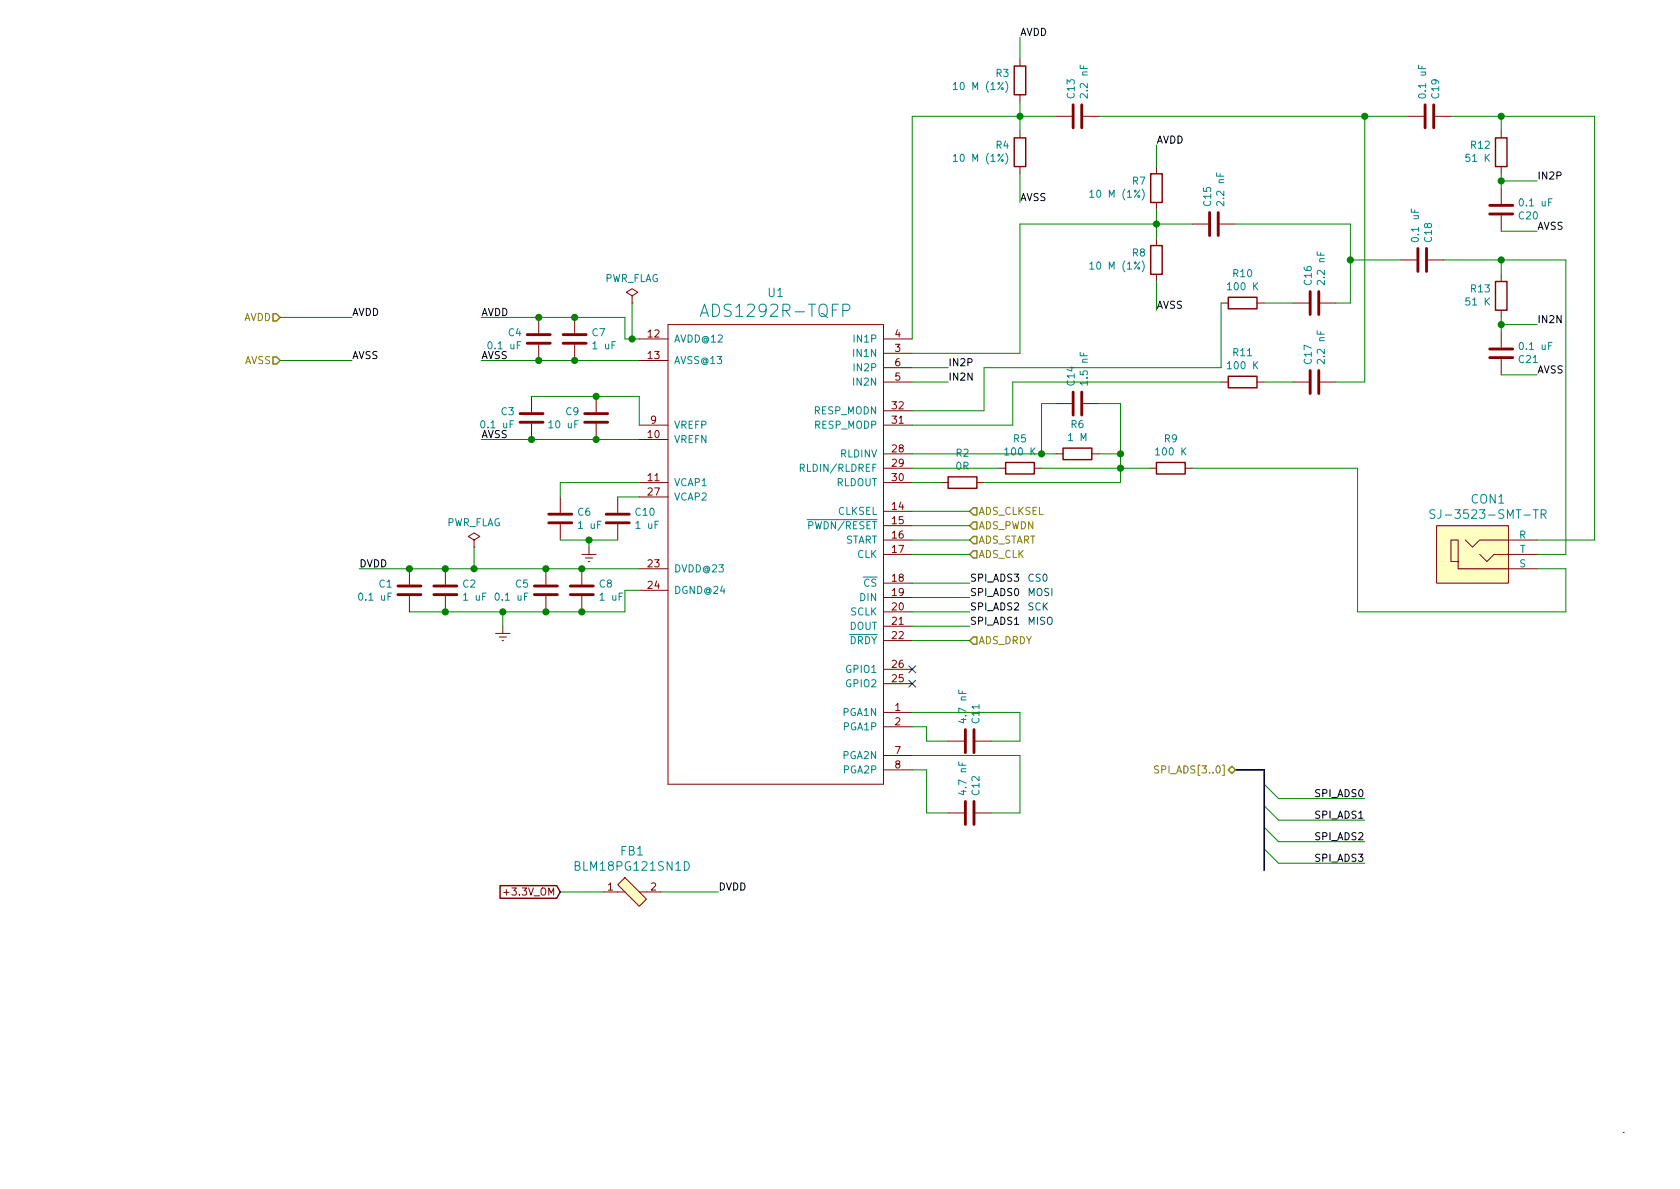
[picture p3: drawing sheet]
EESchema Schematic File Version 4
LIBS:Embebidos_2019-cache
EELAYER 29 0
EELAYER END
$Descr A4 11693 8268
encoding utf-8
Sheet 3 6
Title ""
Date ""
Rev ""
Comp ""
Comment1 ""
Comment2 ""
Comment3 ""
Comment4 ""
$EndDescr
$Comp
L Embebidos_2019-eagle-import:ADS1292R-TQFP U1
U 1 1
P 5350 3750
F 0 "U1" H 5400 5474 59  0000 C CNN
F 1 "ADS1292R-TQFP" H 5400 5349 85  0000 C CNN
F 2 "Package_QFP:TQFP-32_7x7mm_P0.8mm" H 5350 3750 50  0001 C CNN
F 3 "" H 5350 3750 50  0001 C CNN
	1    5350 3750
	1    0    0    -1  
$EndComp
$Comp
L BAT2032:C C7
U 1 1
P 4000 2350
F 0 "C7" H 4115 2396 50  0000 L CNN
F 1 "1 uF" H 4115 2305 50  0000 L CNN
F 2 "Capacitor_SMD:C_0603_1608Metric_Pad1.05x0.95mm_HandSolder" H 4038 2200 50  0001 C CNN
F 3 "~" H 4000 2350 50  0001 C CNN
	1    4000 2350
	1    0    0    -1  
$EndComp
$Comp
L BAT2032:C C4
U 1 1
P 3750 2350
F 0 "C4" H 3636 2396 50  0000 R CNN
F 1 "0.1 uF" H 3636 2305 50  0000 R CNN
F 2 "Capacitor_SMD:C_0603_1608Metric_Pad1.05x0.95mm_HandSolder" H 3788 2200 50  0001 C CNN
F 3 "~" H 3750 2350 50  0001 C CNN
	1    3750 2350
	1    0    0    -1  
$EndComp
Wire Wire Line
	4450 2500 4000 2500
Wire Wire Line
	4000 2500 3750 2500
Connection ~ 4000 2500
Wire Wire Line
	4450 2350 4400 2350
Wire Wire Line
	4350 2350 4350 2200
Wire Wire Line
	4350 2200 4000 2200
Wire Wire Line
	4000 2200 3750 2200
Connection ~ 4000 2200
Text Label 3350 2200 0    50   ~ 0
AVDD
Wire Wire Line
	3350 2200 3750 2200
Connection ~ 3750 2200
Text Label 3350 2500 0    50   ~ 0
AVSS
Wire Wire Line
	3350 2500 3750 2500
Connection ~ 3750 2500
$Comp
L BAT2032:C C8
U 1 1
P 4050 4100
F 0 "C8" H 4165 4146 50  0000 L CNN
F 1 "1 uF" H 4165 4055 50  0000 L CNN
F 2 "Capacitor_SMD:C_0603_1608Metric_Pad1.05x0.95mm_HandSolder" H 4088 3950 50  0001 C CNN
F 3 "~" H 4050 4100 50  0001 C CNN
	1    4050 4100
	1    0    0    -1  
$EndComp
$Comp
L BAT2032:C C5
U 1 1
P 3800 4100
F 0 "C5" H 3686 4146 50  0000 R CNN
F 1 "0.1 uF" H 3686 4055 50  0000 R CNN
F 2 "Capacitor_SMD:C_0603_1608Metric_Pad1.05x0.95mm_HandSolder" H 3838 3950 50  0001 C CNN
F 3 "~" H 3800 4100 50  0001 C CNN
	1    3800 4100
	1    0    0    -1  
$EndComp
Wire Wire Line
	4050 4250 3800 4250
Wire Wire Line
	4050 3950 3800 3950
$Comp
L BAT2032:C C2
U 1 1
P 3100 4100
F 0 "C2" H 3215 4146 50  0000 L CNN
F 1 "1 uF" H 3215 4055 50  0000 L CNN
F 2 "Capacitor_SMD:C_0603_1608Metric_Pad1.05x0.95mm_HandSolder" H 3138 3950 50  0001 C CNN
F 3 "~" H 3100 4100 50  0001 C CNN
	1    3100 4100
	1    0    0    -1  
$EndComp
$Comp
L BAT2032:C C1
U 1 1
P 2850 4100
F 0 "C1" H 2736 4146 50  0000 R CNN
F 1 "0.1 uF" H 2736 4055 50  0000 R CNN
F 2 "Capacitor_SMD:C_0603_1608Metric_Pad1.05x0.95mm_HandSolder" H 2888 3950 50  0001 C CNN
F 3 "~" H 2850 4100 50  0001 C CNN
	1    2850 4100
	1    0    0    -1  
$EndComp
Wire Wire Line
	3100 4250 2850 4250
Wire Wire Line
	3100 3950 2850 3950
Wire Wire Line
	4050 3950 4450 3950
Connection ~ 4050 3950
Wire Wire Line
	3800 3950 3300 3950
Connection ~ 3800 3950
Connection ~ 3100 3950
Wire Wire Line
	3100 4250 3500 4250
Connection ~ 3100 4250
Connection ~ 3800 4250
Wire Wire Line
	4450 4100 4350 4100
Wire Wire Line
	4350 4100 4350 4250
Wire Wire Line
	4350 4250 4050 4250
Connection ~ 4050 4250
Text Label 2500 3950 0    50   ~ 0
DVDD
Wire Wire Line
	2500 3950 2850 3950
Connection ~ 2850 3950
$Comp
L power:Earth #PWR04
U 1 1
P 3500 4350
F 0 "#PWR04" H 3500 4100 50  0001 C CNN
F 1 "Earth" H 3500 4200 50  0001 C CNN
F 2 "" H 3500 4350 50  0001 C CNN
F 3 "~" H 3500 4350 50  0001 C CNN
	1    3500 4350
	1    0    0    -1  
$EndComp
Wire Wire Line
	3500 4350 3500 4250
Connection ~ 3500 4250
Wire Wire Line
	3500 4250 3800 4250
$Comp
L BAT2032:C C9
U 1 1
P 4150 2900
F 0 "C9" H 4036 2946 50  0000 R CNN
F 1 "10 uF" H 4036 2855 50  0000 R CNN
F 2 "Capacitor_SMD:C_0603_1608Metric_Pad1.05x0.95mm_HandSolder" H 4188 2750 50  0001 C CNN
F 3 "~" H 4150 2900 50  0001 C CNN
	1    4150 2900
	1    0    0    -1  
$EndComp
$Comp
L BAT2032:C C3
U 1 1
P 3700 2900
F 0 "C3" H 3586 2946 50  0000 R CNN
F 1 "0.1 uF" H 3586 2855 50  0000 R CNN
F 2 "Capacitor_SMD:C_0603_1608Metric_Pad1.05x0.95mm_HandSolder" H 3738 2750 50  0001 C CNN
F 3 "~" H 3700 2900 50  0001 C CNN
	1    3700 2900
	1    0    0    -1  
$EndComp
Wire Wire Line
	4450 2950 4450 2750
Connection ~ 4150 2750
Wire Wire Line
	4150 2750 4450 2750
Wire Wire Line
	4450 3050 4150 3050
Wire Wire Line
	3700 2750 4150 2750
Wire Wire Line
	3700 3050 4150 3050
Connection ~ 4150 3050
Text Label 3350 3050 0    50   ~ 0
AVSS
Wire Wire Line
	3700 3050 3350 3050
Connection ~ 3700 3050
$Comp
L BAT2032:C C10
U 1 1
P 4300 3600
F 0 "C10" H 4415 3646 50  0000 L CNN
F 1 "1 uF" H 4415 3555 50  0000 L CNN
F 2 "Capacitor_SMD:C_0603_1608Metric_Pad1.05x0.95mm_HandSolder" H 4338 3450 50  0001 C CNN
F 3 "~" H 4300 3600 50  0001 C CNN
	1    4300 3600
	1    0    0    -1  
$EndComp
$Comp
L BAT2032:C C6
U 1 1
P 3900 3600
F 0 "C6" H 4015 3646 50  0000 L CNN
F 1 "1 uF" H 4015 3555 50  0000 L CNN
F 2 "Capacitor_SMD:C_0603_1608Metric_Pad1.05x0.95mm_HandSolder" H 3938 3450 50  0001 C CNN
F 3 "~" H 3900 3600 50  0001 C CNN
	1    3900 3600
	1    0    0    -1  
$EndComp
Wire Wire Line
	4300 3450 4450 3450
Wire Wire Line
	3900 3450 3900 3350
Wire Wire Line
	3900 3350 4450 3350
Wire Wire Line
	4300 3750 4100 3750
$Comp
L power:Earth #PWR05
U 1 1
P 4100 3800
F 0 "#PWR05" H 4100 3550 50  0001 C CNN
F 1 "Earth" H 4100 3650 50  0001 C CNN
F 2 "" H 4100 3800 50  0001 C CNN
F 3 "~" H 4100 3800 50  0001 C CNN
	1    4100 3800
	1    0    0    -1  
$EndComp
Wire Wire Line
	4100 3800 4100 3750
Connection ~ 4100 3750
Wire Wire Line
	4100 3750 3900 3750
NoConn ~ 6350 4650
NoConn ~ 6350 4750
$Comp
L BAT2032:R R2
U 1 1
P 6700 3350
F 0 "R2" V 6493 3350 50  0000 C CNN
F 1 "0R" V 6584 3350 50  0000 C CNN
F 2 "Resistor_SMD:R_0603_1608Metric_Pad1.05x0.95mm_HandSolder" V 6630 3350 50  0001 C CNN
F 3 "~" H 6700 3350 50  0001 C CNN
	1    6700 3350
	0    1    1    0   
$EndComp
Wire Wire Line
	6550 3350 6350 3350
$Comp
L BAT2032:R R5
U 1 1
P 7100 3250
F 0 "R5" V 6893 3250 50  0000 C CNN
F 1 "100 K" V 6984 3250 50  0000 C CNN
F 2 "Resistor_SMD:R_0603_1608Metric_Pad1.05x0.95mm_HandSolder" V 7030 3250 50  0001 C CNN
F 3 "~" H 7100 3250 50  0001 C CNN
	1    7100 3250
	0    1    1    0   
$EndComp
$Comp
L BAT2032:R R6
U 1 1
P 7500 3150
F 0 "R6" V 7293 3150 50  0000 C CNN
F 1 "1 M" V 7384 3150 50  0000 C CNN
F 2 "Resistor_SMD:R_0603_1608Metric_Pad1.05x0.95mm_HandSolder" V 7430 3150 50  0001 C CNN
F 3 "~" H 7500 3150 50  0001 C CNN
	1    7500 3150
	0    1    1    0   
$EndComp
Wire Wire Line
	6950 3250 6350 3250
Wire Wire Line
	7350 3150 7250 3150
$Comp
L BAT2032:C C14
U 1 1
P 7500 2800
F 0 "C14" H 7615 2846 50  0000 L CNN
F 1 "1.5 nF" H 7615 2755 50  0000 L CNN
F 2 "Capacitor_SMD:C_0603_1608Metric_Pad1.05x0.95mm_HandSolder" H 7538 2650 50  0001 C CNN
F 3 "~" H 7500 2800 50  0001 C CNN
	1    7500 2800
	0    -1   -1   0   
$EndComp
Wire Wire Line
	7350 2800 7250 2800
Wire Wire Line
	7250 2800 7250 3150
Connection ~ 7250 3150
Wire Wire Line
	7250 3150 6350 3150
Wire Wire Line
	7650 3150 7800 3150
Wire Wire Line
	7800 3150 7800 2800
Wire Wire Line
	7800 2800 7650 2800
Wire Wire Line
	7250 3250 7800 3250
Wire Wire Line
	7800 3250 7800 3150
Connection ~ 7800 3150
Wire Wire Line
	6850 3350 7800 3350
Wire Wire Line
	7800 3350 7800 3250
Connection ~ 7800 3250
$Comp
L BAT2032:R R9
U 1 1
P 8150 3250
F 0 "R9" V 7943 3250 50  0000 C CNN
F 1 "100 K" V 8034 3250 50  0000 C CNN
F 2 "Resistor_SMD:R_0603_1608Metric_Pad1.05x0.95mm_HandSolder" V 8080 3250 50  0001 C CNN
F 3 "~" H 8150 3250 50  0001 C CNN
	1    8150 3250
	0    1    1    0   
$EndComp
Wire Wire Line
	8000 3250 7800 3250
$Comp
L BAT2032:C C12
U 1 1
P 6750 5650
F 0 "C12" H 6636 5696 50  0000 R CNN
F 1 "4.7 nF" H 6636 5605 50  0000 R CNN
F 2 "Capacitor_SMD:C_0603_1608Metric_Pad1.05x0.95mm_HandSolder" H 6788 5500 50  0001 C CNN
F 3 "~" H 6750 5650 50  0001 C CNN
	1    6750 5650
	0    1    1    0   
$EndComp
$Comp
L BAT2032:C C11
U 1 1
P 6750 5150
F 0 "C11" H 6636 5196 50  0000 R CNN
F 1 "4.7 nF" H 6636 5105 50  0000 R CNN
F 2 "Capacitor_SMD:C_0603_1608Metric_Pad1.05x0.95mm_HandSolder" H 6788 5000 50  0001 C CNN
F 3 "~" H 6750 5150 50  0001 C CNN
	1    6750 5150
	0    1    1    0   
$EndComp
Wire Wire Line
	6600 5650 6450 5650
Wire Wire Line
	6450 5650 6450 5350
Wire Wire Line
	6450 5350 6350 5350
Wire Wire Line
	6350 5250 7100 5250
Wire Wire Line
	7100 5250 7100 5650
Wire Wire Line
	7100 5650 6900 5650
Wire Wire Line
	6600 5150 6450 5150
Wire Wire Line
	6450 5150 6450 5050
Wire Wire Line
	6450 5050 6350 5050
Wire Wire Line
	6900 5150 7100 5150
Wire Wire Line
	7100 5150 7100 4950
Wire Wire Line
	7100 4950 6350 4950
$Comp
L BAT2032:R R3
U 1 1
P 7100 550
F 0 "R3" H 7170 504 50  0000 L CNN
F 1 "10 M (1%)" H 7170 595 50  0000 L CNN
F 2 "Resistor_SMD:R_0603_1608Metric_Pad1.05x0.95mm_HandSolder" V 7030 550 50  0001 C CNN
F 3 "~" H 7100 550 50  0001 C CNN
	1    7100 550 
	-1   0    0    1   
$EndComp
$Comp
L BAT2032:R R4
U 1 1
P 7100 1050
F 0 "R4" H 7170 1004 50  0000 L CNN
F 1 "10 M (1%)" H 7170 1095 50  0000 L CNN
F 2 "Resistor_SMD:R_0603_1608Metric_Pad1.05x0.95mm_HandSolder" V 7030 1050 50  0001 C CNN
F 3 "~" H 7100 1050 50  0001 C CNN
	1    7100 1050
	-1   0    0    1   
$EndComp
Text Label 7100 250  0    50   ~ 0
AVDD
Wire Wire Line
	7100 250  7100 400 
Text Label 7100 1400 0    50   ~ 0
AVSS
Wire Wire Line
	7100 1400 7100 1200
Wire Wire Line
	7100 900  7100 800 
$Comp
L BAT2032:C C13
U 1 1
P 7500 800
F 0 "C13" H 7615 846 50  0000 L CNN
F 1 "2.2 nF" H 7615 755 50  0000 L CNN
F 2 "Capacitor_SMD:C_0603_1608Metric_Pad1.05x0.95mm_HandSolder" H 7538 650 50  0001 C CNN
F 3 "~" H 7500 800 50  0001 C CNN
	1    7500 800 
	0    -1   -1   0   
$EndComp
Wire Wire Line
	7350 800  7100 800 
Connection ~ 7100 800 
Wire Wire Line
	7100 800  7100 700 
$Comp
L BAT2032:R R7
U 1 1
P 8050 1300
F 0 "R7" H 8120 1254 50  0000 L CNN
F 1 "10 M (1%)" H 8120 1345 50  0000 L CNN
F 2 "Resistor_SMD:R_0603_1608Metric_Pad1.05x0.95mm_HandSolder" V 7980 1300 50  0001 C CNN
F 3 "~" H 8050 1300 50  0001 C CNN
	1    8050 1300
	-1   0    0    1   
$EndComp
$Comp
L BAT2032:R R8
U 1 1
P 8050 1800
F 0 "R8" H 8120 1754 50  0000 L CNN
F 1 "10 M (1%)" H 8120 1845 50  0000 L CNN
F 2 "Resistor_SMD:R_0603_1608Metric_Pad1.05x0.95mm_HandSolder" V 7980 1800 50  0001 C CNN
F 3 "~" H 8050 1800 50  0001 C CNN
	1    8050 1800
	-1   0    0    1   
$EndComp
Text Label 8050 1000 0    50   ~ 0
AVDD
Wire Wire Line
	8050 1000 8050 1150
Text Label 8050 2150 0    50   ~ 0
AVSS
Wire Wire Line
	8050 2150 8050 1950
$Comp
L BAT2032:C C15
U 1 1
P 8450 1550
F 0 "C15" H 8565 1596 50  0000 L CNN
F 1 "2.2 nF" H 8565 1505 50  0000 L CNN
F 2 "Capacitor_SMD:C_0603_1608Metric_Pad1.05x0.95mm_HandSolder" H 8488 1400 50  0001 C CNN
F 3 "~" H 8450 1550 50  0001 C CNN
	1    8450 1550
	0    -1   -1   0   
$EndComp
Wire Wire Line
	8300 1550 8050 1550
Connection ~ 8050 1550
Wire Wire Line
	8050 1550 8050 1450
Wire Wire Line
	6350 2350 6350 800 
Wire Wire Line
	6350 800  7100 800 
Wire Wire Line
	6350 2450 7100 2450
Wire Wire Line
	7100 2450 7100 1550
Wire Wire Line
	7100 1550 8050 1550
Wire Wire Line
	8050 1650 8050 1550
$Comp
L BAT2032:R R11
U 1 1
P 8650 2650
F 0 "R11" V 8443 2650 50  0000 C CNN
F 1 "100 K" V 8534 2650 50  0000 C CNN
F 2 "Resistor_SMD:R_0603_1608Metric_Pad1.05x0.95mm_HandSolder" V 8580 2650 50  0001 C CNN
F 3 "~" H 8650 2650 50  0001 C CNN
	1    8650 2650
	0    1    1    0   
$EndComp
$Comp
L BAT2032:C C17
U 1 1
P 9150 2650
F 0 "C17" H 9265 2696 50  0000 L CNN
F 1 "2.2 nF" H 9265 2605 50  0000 L CNN
F 2 "Capacitor_SMD:C_0603_1608Metric_Pad1.05x0.95mm_HandSolder" H 9188 2500 50  0001 C CNN
F 3 "~" H 9150 2650 50  0001 C CNN
	1    9150 2650
	0    -1   -1   0   
$EndComp
Wire Wire Line
	6350 2950 7050 2950
Wire Wire Line
	7050 2950 7050 2650
Wire Wire Line
	7050 2650 8500 2650
Wire Wire Line
	8800 2650 9000 2650
Wire Wire Line
	9300 2650 9500 2650
Wire Wire Line
	9500 2650 9500 800 
Wire Wire Line
	9500 800  7650 800 
$Comp
L BAT2032:R R10
U 1 1
P 8650 2100
F 0 "R10" V 8443 2100 50  0000 C CNN
F 1 "100 K" V 8534 2100 50  0000 C CNN
F 2 "Resistor_SMD:R_0603_1608Metric_Pad1.05x0.95mm_HandSolder" V 8580 2100 50  0001 C CNN
F 3 "~" H 8650 2100 50  0001 C CNN
	1    8650 2100
	0    1    1    0   
$EndComp
$Comp
L BAT2032:C C16
U 1 1
P 9150 2100
F 0 "C16" H 9265 2146 50  0000 L CNN
F 1 "2.2 nF" H 9265 2055 50  0000 L CNN
F 2 "Capacitor_SMD:C_0603_1608Metric_Pad1.05x0.95mm_HandSolder" H 9188 1950 50  0001 C CNN
F 3 "~" H 9150 2100 50  0001 C CNN
	1    9150 2100
	0    -1   -1   0   
$EndComp
Wire Wire Line
	8800 2100 9000 2100
Wire Wire Line
	8600 1550 9400 1550
Wire Wire Line
	9400 1550 9400 1800
Wire Wire Line
	9400 2100 9300 2100
Wire Wire Line
	8500 2100 8500 2550
Wire Wire Line
	8500 2550 6850 2550
Wire Wire Line
	6850 2550 6850 2850
Wire Wire Line
	6850 2850 6350 2850
$Comp
L BAT2032:C C19
U 1 1
P 9950 800
F 0 "C19" H 9836 846 50  0000 R CNN
F 1 "0.1 uF" H 9836 755 50  0000 R CNN
F 2 "Capacitor_SMD:C_0603_1608Metric_Pad1.05x0.95mm_HandSolder" H 9988 650 50  0001 C CNN
F 3 "~" H 9950 800 50  0001 C CNN
	1    9950 800 
	0    1    1    0   
$EndComp
Wire Wire Line
	9800 800  9500 800 
Connection ~ 9500 800 
$Comp
L BAT2032:C C18
U 1 1
P 9900 1800
F 0 "C18" H 9786 1846 50  0000 R CNN
F 1 "0.1 uF" H 9786 1755 50  0000 R CNN
F 2 "Capacitor_SMD:C_0603_1608Metric_Pad1.05x0.95mm_HandSolder" H 9938 1650 50  0001 C CNN
F 3 "~" H 9900 1800 50  0001 C CNN
	1    9900 1800
	0    1    1    0   
$EndComp
Wire Wire Line
	9750 1800 9400 1800
Connection ~ 9400 1800
Wire Wire Line
	9400 1800 9400 2100
Text Label 6600 2550 0    50   ~ 0
IN2P
Wire Wire Line
	6600 2550 6350 2550
Text Label 6600 2650 0    50   ~ 0
IN2N
Wire Wire Line
	6600 2650 6350 2650
$Comp
L BAT2032:C C20
U 1 1
P 10450 1450
F 0 "C20" H 10336 1496 50  0000 R CNN
F 1 "0.1 uF" H 10336 1405 50  0000 R CNN
F 2 "Capacitor_SMD:C_0603_1608Metric_Pad1.05x0.95mm_HandSolder" H 10488 1300 50  0001 C CNN
F 3 "~" H 10450 1450 50  0001 C CNN
	1    10450 1450
	-1   0    0    1   
$EndComp
$Comp
L BAT2032:R R12
U 1 1
P 10450 1050
F 0 "R12" H 10519 1004 50  0000 L CNN
F 1 "51 K" H 10519 1095 50  0000 L CNN
F 2 "Resistor_SMD:R_0603_1608Metric_Pad1.05x0.95mm_HandSolder" V 10380 1050 50  0001 C CNN
F 3 "~" H 10450 1050 50  0001 C CNN
	1    10450 1050
	-1   0    0    1   
$EndComp
Wire Wire Line
	10450 900  10450 800 
Wire Wire Line
	10450 800  10100 800 
Text Label 10700 1600 0    50   ~ 0
AVSS
Wire Wire Line
	10700 1600 10450 1600
Wire Wire Line
	10450 1200 10450 1250
Text Label 10700 1250 0    50   ~ 0
IN2P
Wire Wire Line
	10700 1250 10450 1250
Connection ~ 10450 1250
Wire Wire Line
	10450 1250 10450 1300
$Comp
L BAT2032:C C21
U 1 1
P 10450 2450
F 0 "C21" H 10336 2496 50  0000 R CNN
F 1 "0.1 uF" H 10336 2405 50  0000 R CNN
F 2 "Capacitor_SMD:C_0603_1608Metric_Pad1.05x0.95mm_HandSolder" H 10488 2300 50  0001 C CNN
F 3 "~" H 10450 2450 50  0001 C CNN
	1    10450 2450
	-1   0    0    1   
$EndComp
$Comp
L BAT2032:R R13
U 1 1
P 10450 2050
F 0 "R13" H 10519 2004 50  0000 L CNN
F 1 "51 K" H 10519 2095 50  0000 L CNN
F 2 "Resistor_SMD:R_0603_1608Metric_Pad1.05x0.95mm_HandSolder" V 10380 2050 50  0001 C CNN
F 3 "~" H 10450 2050 50  0001 C CNN
	1    10450 2050
	-1   0    0    1   
$EndComp
Wire Wire Line
	10450 1900 10450 1800
Text Label 10700 2600 0    50   ~ 0
AVSS
Wire Wire Line
	10700 2600 10450 2600
Wire Wire Line
	10450 2200 10450 2250
Wire Wire Line
	10700 2250 10450 2250
Connection ~ 10450 2250
Wire Wire Line
	10450 2250 10450 2300
Text Label 10700 2250 0    50   ~ 0
IN2N
$Comp
L dk_Barrel-Audio-Connectors:SJ-3523-SMT-TR CON1
U 1 1
P 10300 3850
F 0 "CON1" H 10358 4237 60  0000 C CNN
F 1 "SJ-3523-SMT-TR" H 10358 4131 60  0000 C CNN
F 2 "digikey-footprints:Switch_Slide_11.6x4mm_SJ-3523-SMT" H 10500 4050 60  0001 L CNN
F 3 "https://www.cui.com/product/resource/digikeypdf/sj-352x-smt_series.pdf" H 10500 4150 60  0001 L CNN
F 4 "CP-3523SJCT-ND" H 10500 4250 60  0001 L CNN "Digi-Key_PN"
F 5 "SJ-3523-SMT-TR" H 10500 4350 60  0001 L CNN "MPN"
F 6 "Connectors, Interconnects" H 10500 4450 60  0001 L CNN "Category"
F 7 "Barrel - Audio Connectors" H 10500 4550 60  0001 L CNN "Family"
F 8 "https://www.cui.com/product/resource/digikeypdf/sj-352x-smt_series.pdf" H 10500 4650 60  0001 L CNN "DK_Datasheet_Link"
F 9 "/product-detail/en/cui-inc/SJ-3523-SMT-TR/CP-3523SJCT-ND/669704" H 10500 4750 60  0001 L CNN "DK_Detail_Page"
F 10 "CONN JACK STEREO 3.5MM SMD R/A" H 10500 4850 60  0001 L CNN "Description"
F 11 "CUI Inc." H 10500 4950 60  0001 L CNN "Manufacturer"
F 12 "Active" H 10500 5050 60  0001 L CNN "Status"
	1    10300 3850
	1    0    0    -1  
$EndComp
Wire Wire Line
	10700 3950 10900 3950
Wire Wire Line
	10900 3950 10900 4250
Wire Wire Line
	10900 4250 9450 4250
Wire Wire Line
	9450 4250 9450 3250
Wire Wire Line
	9450 3250 8300 3250
Wire Wire Line
	10700 3750 11100 3750
Wire Wire Line
	11100 3750 11100 800 
Wire Wire Line
	11100 800  10450 800 
Connection ~ 10450 800 
Wire Wire Line
	10700 3850 10900 3850
Wire Wire Line
	10900 3850 10900 1800
Wire Wire Line
	10050 1800 10450 1800
Connection ~ 10450 1800
Wire Wire Line
	10450 1800 10900 1800
Text Label 6750 4050 0    50   ~ 0
SPI_ADS3
Text Label 6750 4150 0    50   ~ 0
SPI_ADS0
Text Label 6750 4250 0    50   ~ 0
SPI_ADS2
Text Label 6750 4350 0    50   ~ 0
SPI_ADS1
Wire Wire Line
	6750 4050 6350 4050
Wire Wire Line
	6750 4150 6350 4150
Wire Wire Line
	6750 4250 6350 4250
Wire Wire Line
	6750 4350 6350 4350
Text HLabel 6750 3650 2    50   Input ~ 0
ADS_PWDN
Wire Wire Line
	6750 3650 6350 3650
Text HLabel 6750 3750 2    50   Input ~ 0
ADS_START
Wire Wire Line
	6750 3750 6350 3750
Text HLabel 6750 3850 2    50   Input ~ 0
ADS_CLK
Wire Wire Line
	6750 3850 6350 3850
Text HLabel 6750 3550 2    50   Input ~ 0
ADS_CLKSEL
Wire Wire Line
	6750 3550 6350 3550
Text HLabel 6750 4450 2    50   Input ~ 0
ADS_DRDY
Wire Wire Line
	6750 4450 6350 4450
Entry Wire Line
	8800 5450 8900 5550
Entry Wire Line
	8800 5600 8900 5700
Entry Wire Line
	8800 5750 8900 5850
Entry Wire Line
	8800 5900 8900 6000
Wire Bus Line
	8600 5350 8800 5350
Text Label 9500 5550 2    50   ~ 0
SPI_ADS0
Text Label 9500 5700 2    50   ~ 0
SPI_ADS1
Text Label 9500 5850 2    50   ~ 0
SPI_ADS2
Text Label 9500 6000 2    50   ~ 0
SPI_ADS3
Text HLabel 8600 5350 0    50   BiDi ~ 0
SPI_ADS[3..0]
Text Label 2450 2200 0    50   ~ 0
AVDD
Text Label 2450 2500 0    50   ~ 0
AVSS
Text HLabel 1950 2200 0    50   Input ~ 0
AVDD
Wire Wire Line
	2450 2200 1950 2200
Text HLabel 1950 2500 0    50   Input ~ 0
AVSS
Wire Wire Line
	2450 2500 1950 2500
$Comp
L dk_Ferrite-Beads-and-Chips:BLM18PG121SN1D FB1
U 1 1
P 4400 6200
F 0 "FB1" H 4400 6487 60  0000 C CNN
F 1 "BLM18PG121SN1D" H 4400 6381 60  0000 C CNN
F 2 "digikey-footprints:0603" H 4600 6400 60  0001 L CNN
F 3 "https://www.murata.com/en-us/products/productdata/8796738650142/ENFA0003.pdf" H 4600 6500 60  0001 L CNN
F 4 "490-1037-1-ND" H 4600 6600 60  0001 L CNN "Digi-Key_PN"
F 5 "BLM18PG121SN1D" H 4600 6700 60  0001 L CNN "MPN"
F 6 "Filters" H 4600 6800 60  0001 L CNN "Category"
F 7 "Ferrite Beads and Chips" H 4600 6900 60  0001 L CNN "Family"
F 8 "https://www.murata.com/en-us/products/productdata/8796738650142/ENFA0003.pdf" H 4600 7000 60  0001 L CNN "DK_Datasheet_Link"
F 9 "/product-detail/en/murata-electronics-north-america/BLM18PG121SN1D/490-1037-1-ND/584485" H 4600 7100 60  0001 L CNN "DK_Detail_Page"
F 10 "FERRITE BEAD 120 OHM 0603 1LN" H 4600 7200 60  0001 L CNN "Description"
F 11 "Murata Electronics North America" H 4600 7300 60  0001 L CNN "Manufacturer"
F 12 "Active" H 4600 7400 60  0001 L CNN "Status"
	1    4400 6200
	1    0    0    -1  
$EndComp
Text GLabel 3900 6200 0    50   Input ~ 0
+3.3V_OM
Wire Wire Line
	4200 6200 3900 6200
Text Label 5000 6200 0    50   ~ 0
DVDD
Wire Wire Line
	5000 6200 4600 6200
Text Notes 7150 4150 0    50   ~ 0
MOSI
Text Notes 7150 4350 0    50   ~ 0
MISO
Text Notes 7150 4250 0    50   ~ 0
SCK
Text Notes 7150 4050 0    50   ~ 0
CS0
Wire Wire Line
	9500 5550 8900 5550
Wire Wire Line
	9500 5700 8900 5700
Wire Wire Line
	9500 5850 8900 5850
Wire Wire Line
	9500 6000 8900 6000
$Comp
L power:PWR_FLAG #FLG0104
U 1 1
P 4400 2100
F 0 "#FLG0104" H 4400 2175 50  0001 C CNN
F 1 "PWR_FLAG" H 4400 2273 50  0000 C CNN
F 2 "" H 4400 2100 50  0001 C CNN
F 3 "~" H 4400 2100 50  0001 C CNN
	1    4400 2100
	1    0    0    -1  
$EndComp
Wire Wire Line
	4400 2100 4400 2350
Connection ~ 4400 2350
Wire Wire Line
	4400 2350 4350 2350
$Comp
L power:PWR_FLAG #FLG0105
U 1 1
P 3300 3800
F 0 "#FLG0105" H 3300 3875 50  0001 C CNN
F 1 "PWR_FLAG" H 3300 3973 50  0000 C CNN
F 2 "" H 3300 3800 50  0001 C CNN
F 3 "~" H 3300 3800 50  0001 C CNN
	1    3300 3800
	1    0    0    -1  
$EndComp
Wire Wire Line
	3300 3800 3300 3950
Connection ~ 3300 3950
Wire Wire Line
	3300 3950 3100 3950
Wire Bus Line
	8800 5350 8800 6050
$EndSCHEMATC
